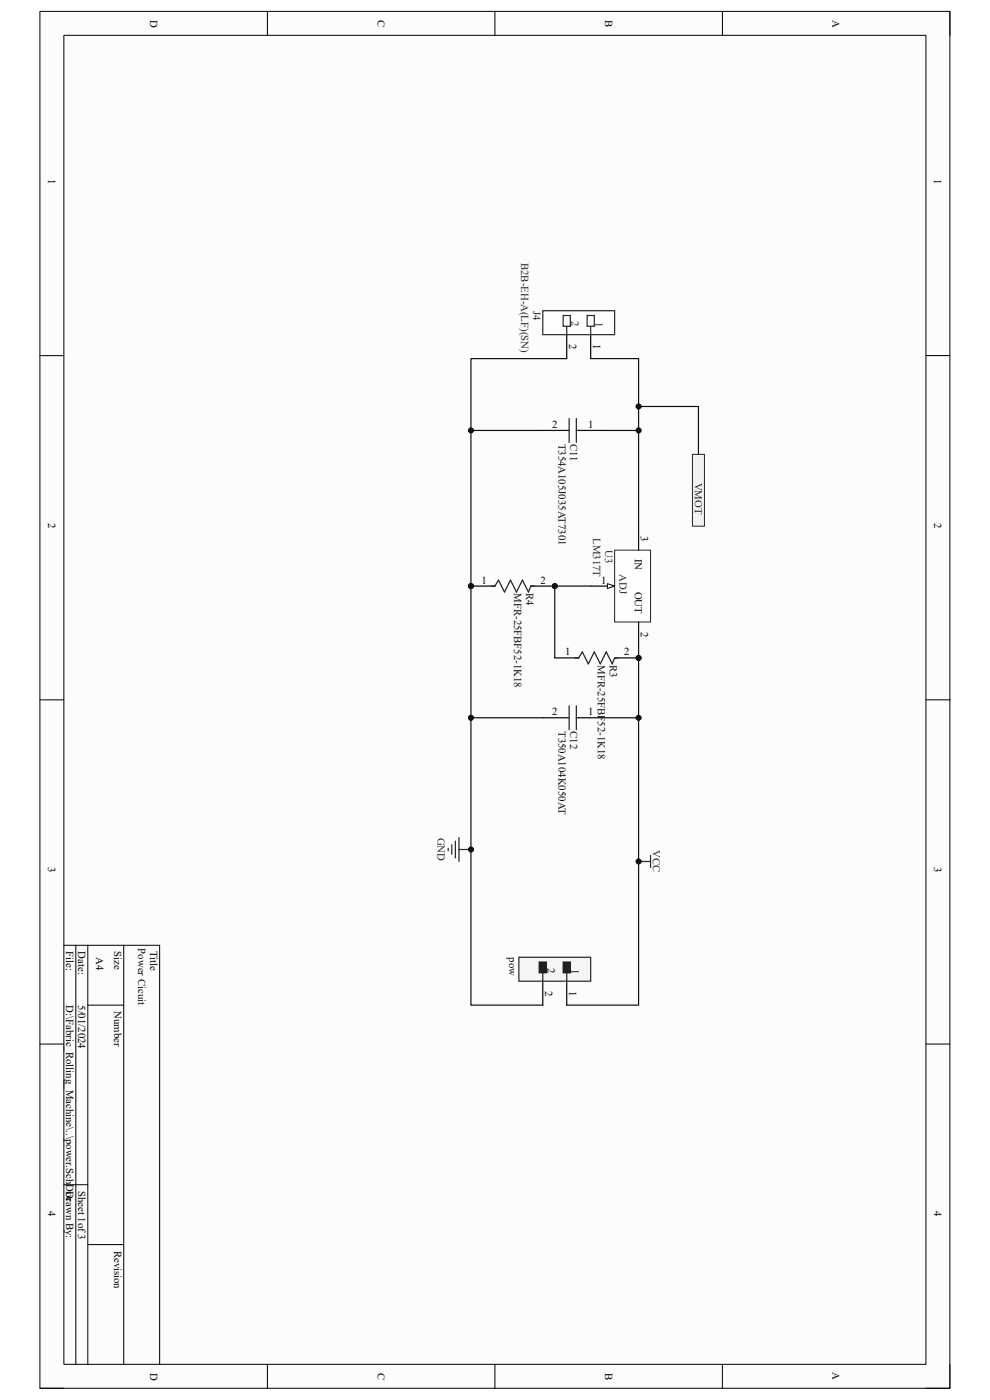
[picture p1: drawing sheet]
<svg xmlns="http://www.w3.org/2000/svg" width="210mm" height="297mm" viewBox="0 0 210 297" stroke-linecap="round" stroke-linejoin="round" font-family="sans-serif">
<path d="M8.5 2.4h193v292.1h-193z" fill-rule="evenodd" fill="#fcfcfc"/>
<path d="M8.5 2.4h193v292.1h-193z" fill="none" stroke="#000" stroke-width=".21"/>
<path d="M13.5 7.5h182.9v281.9h-182.9z" fill-rule="evenodd" fill="#fcfcfc"/>
<g fill="none" stroke="#000" stroke-width=".21">
<path d="M13.5 7.5h182.9v281.9h-182.9zM56.7 2.4v5.1M105 2.4v5.1M153.3 2.4v5.1M201.5 2.4v5.1M8.5 75.4h5M196.4 75.4h5.1M8.5 148.5h5M196.4 148.5h5.1M13.5 200.5h20.4v88.9M16.1 200.5v88.9M18.6 200.5v88.9"/>
<path d="M18.6 213.2h7.6M26.2 200.5v88.9M8.5 221.5h5M196.4 221.5h5.1M13.5 251.3h5.1M18.6 264h7.6M8.5 294.5h5M56.7 289.4v5.1M105 289.4v5.1M153.2 289.4v5.1M201.5 289.4v5.1h-5.1"/>
</g>
<path d="M115.1 65.9h15.3v5.1h-15.3z" fill-rule="evenodd" fill="#fefefe"/>
<path d="M115.1 65.9h15.3v5.1h-15.3z" fill="none" stroke="#262626" stroke-width=".25"/>
<path d="M124.5 66.9h1.6v2.3h-1.6z" fill-rule="evenodd" fill="#fefefe"/>
<path d="M124.5 66.9h1.6v2.3h-1.6zM125.3 69.2v1.8" fill="none" stroke="#262626" stroke-width=".25"/>
<path d="M119.5 66.9h1.5v2.3h-1.5z" fill-rule="evenodd" fill="#fefefe"/>
<path d="M119.5 66.9h1.5v2.3h-1.5zM120.2 69.2v1.8M95.1 180v.5M95.8 179.2v2M96.6 178.4v3.6M97.4 177.7v5.1M97.4 180.2h2.5" fill="none" stroke="#262626" stroke-width=".25"/>
<path d="M120.2 71v5.1M125.3 71v5.1" fill="none" stroke="#000" stroke-width=".25"/>
<circle cx="99.9" cy="180.2" r=".51" fill="#0e0e0e"/>
<circle cx="99.9" cy="180.2" r=".51" fill="none" stroke="#0e0e0e" stroke-width=".21"/>
<path d="M115.1 91.3h5.1M122.8 91.3h5" fill="none" stroke="#000" stroke-width=".25"/>
<path d="M120.2 91.3h.5M120.7 88.8v5.1M122.3 88.8v5.1M122.3 91.3h.5" fill="none" stroke="#1c1c1c" stroke-width=".25"/>
<path d="M130.4 116.7h7.6v15.3h-7.6z" fill-rule="evenodd" fill="#fefefe"/>
<path d="M130.4 116.7h7.6v15.3h-7.6z" fill="none" stroke="#262626" stroke-width=".21"/>
<path d="M135.5 111.6v5.1M125.3 124.3h5.1M135.5 132v5" fill="none" stroke="#000" stroke-width=".25"/>
<path d="M128.9 123.8l1.5 .5-1.5 .5z" fill="#fbfbfb"/>
<path d="M128.9 123.8l1.5 .5-1.5 .5z" fill="none" stroke="#000" stroke-width=".21"/>
<path d="M115.1 152.3h5.1M122.8 152.3h5" fill="none" stroke="#000" stroke-width=".25"/>
<path d="M120.2 152.3h.5M120.7 149.7v5.1M122.3 149.7v5.1M122.3 152.3h.5" fill="none" stroke="#1c1c1c" stroke-width=".25"/>
<path d="M135.5 182.8h2.5M138 181.5v2.5" fill="none" stroke="#262626" stroke-width=".25"/>
<circle cx="135.5" cy="182.8" r=".51" fill="#0e0e0e"/>
<circle cx="135.5" cy="182.8" r=".51" fill="none" stroke="#0e0e0e" stroke-width=".21"/>
<path d="M146.9 96.4h2.5v15.2h-2.5z" fill-rule="evenodd" fill="#f0f0f0"/>
<path d="M146.9 96.4h2.5v15.2h-2.5z" fill="none" stroke="#262626" stroke-width=".21"/>
<circle cx="135.5" cy="139.6" r=".51" fill="#0e0e0e"/>
<circle cx="135.5" cy="139.6" r=".51" fill="none" stroke="#0e0e0e" stroke-width=".21"/>
<path d="M117.7 139.6h5.1M130.4 139.6h5.1" fill="none" stroke="#000" stroke-width=".25"/>
<circle cx="135.5" cy="139.6" r=".51" fill="#0e0e0e"/>
<circle cx="135.5" cy="139.6" r=".51" fill="none" stroke="#0e0e0e" stroke-width=".21"/>
<path d="M122 139.6h.8l.7-1.3 1.3 2.5 1.3-2.5 1.2 2.5 1.3-2.5 1.3 2.5 .5-1.2h.7" fill="none" stroke="#1c1c1c" stroke-width=".25"/>
<circle cx="99.9" cy="124.3" r=".51" fill="#0e0e0e"/>
<circle cx="99.9" cy="124.3" r=".51" fill="none" stroke="#0e0e0e" stroke-width=".21"/>
<circle cx="117.7" cy="124.3" r=".51" fill="#0e0e0e"/>
<circle cx="117.7" cy="124.3" r=".51" fill="none" stroke="#0e0e0e" stroke-width=".21"/>
<path d="M99.9 124.3h5.1" fill="none" stroke="#000" stroke-width=".25"/>
<circle cx="99.9" cy="124.3" r=".51" fill="#0e0e0e"/>
<circle cx="99.9" cy="124.3" r=".51" fill="none" stroke="#0e0e0e" stroke-width=".21"/>
<path d="M112.6 124.3h5.1" fill="none" stroke="#000" stroke-width=".25"/>
<circle cx="117.7" cy="124.3" r=".51" fill="#0e0e0e"/>
<circle cx="117.7" cy="124.3" r=".51" fill="none" stroke="#0e0e0e" stroke-width=".21"/>
<path d="M104.2 124.3h.8l.7-1.2 1.3 2.5 1.3-2.5 1.3 2.5 1.2-2.5 1.3 2.5 .5-1.3h.8" fill="none" stroke="#1c1c1c" stroke-width=".25"/>
<path d="M110.1 203.1h15.2v5.1h-15.2z" fill-rule="evenodd" fill="#f5f5f5"/>
<path d="M110.1 203.1h15.2v5.1h-15.2z" fill="none" stroke="#262626" stroke-width=".25"/>
<path d="M119.5 204.1h1.5v2.3h-1.5z" fill-rule="evenodd" fill="#1c1c1c"/>
<path d="M119.5 204.1h1.5v2.3h-1.5zM120.2 206.4v1.8" fill="none" stroke="#1c1c1c" stroke-width=".25"/>
<path d="M114.4 204.1h1.5v2.3h-1.5z" fill-rule="evenodd" fill="#1c1c1c"/>
<path d="M114.4 204.1h1.5v2.3h-1.5zM115.1 206.4v1.8" fill="none" stroke="#1c1c1c" stroke-width=".25"/>
<path d="M115.1 208.2v5M120.2 208.2v5" fill="none" stroke="#000" stroke-width=".25"/>
<path d="M99.9 91.3h15.2" fill="none" stroke="#0e0e0e" stroke-width=".25"/>
<circle cx="99.9" cy="91.3" r=".51" fill="#0e0e0e"/>
<circle cx="99.9" cy="91.3" r=".51" fill="none" stroke="#0e0e0e" stroke-width=".21"/>
<path d="M135.5 91.3v20.3" fill="none" stroke="#0e0e0e" stroke-width=".25"/>
<circle cx="135.5" cy="91.3" r=".51" fill="#0e0e0e"/>
<circle cx="135.5" cy="91.3" r=".51" fill="none" stroke="#0e0e0e" stroke-width=".21"/>
<path d="M99.9 152.3h15.2" fill="none" stroke="#0e0e0e" stroke-width=".25"/>
<circle cx="99.9" cy="152.3" r=".51" fill="#0e0e0e"/>
<circle cx="99.9" cy="152.3" r=".51" fill="none" stroke="#0e0e0e" stroke-width=".21"/>
<path d="M135.5 137v15.3h-7.7" fill="none" stroke="#0e0e0e" stroke-width=".25"/>
<circle cx="135.5" cy="139.6" r=".51" fill="#0e0e0e"/>
<circle cx="135.5" cy="139.6" r=".51" fill="none" stroke="#0e0e0e" stroke-width=".21"/>
<circle cx="135.5" cy="152.3" r=".51" fill="#0e0e0e"/>
<circle cx="135.5" cy="152.3" r=".51" fill="none" stroke="#0e0e0e" stroke-width=".21"/>
<path d="M135.5 86.2h12.7v10.2" fill="none" stroke="#0e0e0e" stroke-width=".25"/>
<circle cx="135.5" cy="86.2" r=".51" fill="#0e0e0e"/>
<circle cx="135.5" cy="86.2" r=".51" fill="none" stroke="#0e0e0e" stroke-width=".21"/>
<path d="M125.3 124.3h-7.6v15.3" fill="none" stroke="#0e0e0e" stroke-width=".25"/>
<circle cx="117.7" cy="124.3" r=".51" fill="#0e0e0e"/>
<circle cx="117.7" cy="124.3" r=".51" fill="none" stroke="#0e0e0e" stroke-width=".21"/>
<path d="M125.3 76.1h10.2v15.2h-7.7" fill="none" stroke="#0e0e0e" stroke-width=".25"/>
<circle cx="135.5" cy="86.2" r=".51" fill="#0e0e0e"/>
<circle cx="135.5" cy="86.2" r=".51" fill="none" stroke="#0e0e0e" stroke-width=".21"/>
<circle cx="135.5" cy="91.3" r=".51" fill="#0e0e0e"/>
<circle cx="135.5" cy="91.3" r=".51" fill="none" stroke="#0e0e0e" stroke-width=".21"/>
<path d="M135.5 152.3v60.9h-15.3" fill="none" stroke="#0e0e0e" stroke-width=".25"/>
<circle cx="135.5" cy="152.3" r=".51" fill="#0e0e0e"/>
<circle cx="135.5" cy="152.3" r=".51" fill="none" stroke="#0e0e0e" stroke-width=".21"/>
<circle cx="135.5" cy="182.8" r=".51" fill="#0e0e0e"/>
<circle cx="135.5" cy="182.8" r=".51" fill="none" stroke="#0e0e0e" stroke-width=".21"/>
<path d="M120.2 76.1h-20.3v137.1h15.2" fill="none" stroke="#0e0e0e" stroke-width=".25"/>
<circle cx="99.9" cy="91.3" r=".51" fill="#0e0e0e"/>
<circle cx="99.9" cy="91.3" r=".51" fill="none" stroke="#0e0e0e" stroke-width=".21"/>
<circle cx="99.9" cy="124.3" r=".51" fill="#0e0e0e"/>
<circle cx="99.9" cy="124.3" r=".51" fill="none" stroke="#0e0e0e" stroke-width=".21"/>
<circle cx="99.9" cy="152.3" r=".51" fill="#0e0e0e"/>
<circle cx="99.9" cy="152.3" r=".51" fill="none" stroke="#0e0e0e" stroke-width=".21"/>
<circle cx="99.9" cy="180.2" r=".51" fill="#0e0e0e"/>
<circle cx="99.9" cy="180.2" r=".51" fill="none" stroke="#0e0e0e" stroke-width=".21"/>
<g font-size="2.3">
<text x="31.8" y="4.1" transform="rotate(90 31.8 4.1)">D</text>
<text x="80.1" y="4.2" transform="rotate(90 80.1 4.2)">C</text>
<text x="128.4" y="4.2" transform="rotate(90 128.4 4.2)">B</text>
<text x="176.6" y="4.1" transform="rotate(90 176.6 4.1)">A</text>
<text x="10.2" y="38.1" transform="rotate(90 10.2 38.1)">1</text>
<text x="198.2" y="38.1" transform="rotate(90 198.2 38.1)">1</text>
<text x="120.7" y="73" transform="rotate(90 120.7 73)">2</text>
<text x="125.8" y="73" transform="rotate(90 125.8 73)">1</text>
<text x="117.1" y="90.8">2</text>
<text x="124.8" y="90.8">1</text>
<text x="10.2" y="110.9" transform="rotate(90 10.2 110.9)">2</text>
<text x="136" y="113.7" transform="rotate(90 136 113.7)">3</text>
<text x="198.2" y="110.9" transform="rotate(90 198.2 110.9)">2</text>
<text x="134.7" y="118.5" transform="rotate(90 134.7 118.5)">IN</text>
<text x="102.1" y="123.8">1</text>
<text x="114.6" y="123.8">2</text>
<text x="127.5" y="123.8">1</text>
<text x="134.7" y="125.5" transform="rotate(90 134.7 125.5)">OUT</text>
<text x="136" y="134" transform="rotate(90 136 134)">2</text>
<text x="119.9" y="139.1">1</text>
<text x="132.4" y="139.1">2</text>
<text x="117.1" y="151.8">2</text>
<text x="124.8" y="151.8">1</text>
<text x="10.2" y="184" transform="rotate(90 10.2 184)">3</text>
<text x="198.2" y="184" transform="rotate(90 198.2 184)">3</text>
<text x="14.1" y="201.8" transform="rotate(90 14.1 201.8)">File:</text>
<text x="16.6" y="201.8" transform="rotate(90 16.6 201.8)">Date:</text>
<text x="20.4" y="203.1" transform="rotate(90 20.4 203.1)">A4</text>
<text x="24.2" y="201.8" transform="rotate(90 24.2 201.8)">Size</text>
<text x="31.8" y="201.8" transform="rotate(90 31.8 201.8)">Title</text>
<text x="14.1" y="213.2" transform="rotate(90 14.1 213.2)">D:\Fabric_Rolling_Machine\..\power.SchDoc</text>
<text x="16.6" y="213.2" transform="rotate(90 16.6 213.2)">5/01/2024</text>
<text x="24.2" y="214.5" transform="rotate(90 24.2 214.5)">Number</text>
<text x="115.7" y="210.2" transform="rotate(90 115.7 210.2)">2</text>
<text x="120.7" y="210.2" transform="rotate(90 120.7 210.2)">1</text>
<text x="10.2" y="256.9" transform="rotate(90 10.2 256.9)">4</text>
<text x="14.1" y="252.6" transform="rotate(90 14.1 252.6)">Drawn By:</text>
<text x="16.6" y="252.6" transform="rotate(90 16.6 252.6)">Sheet 1of3</text>
<text x="198.2" y="256.9" transform="rotate(90 198.2 256.9)">4</text>
<text x="24.2" y="265.3" transform="rotate(90 24.2 265.3)">Revision</text>
<text x="31.8" y="291.2" transform="rotate(90 31.8 291.2)">D</text>
<text x="80.1" y="291.3" transform="rotate(90 80.1 291.3)">C</text>
<text x="128.4" y="291.3" transform="rotate(90 128.4 291.3)">B</text>
<text x="176.6" y="291.2" transform="rotate(90 176.6 291.2)">A</text>
</g>
<g font-size="2.3" fill="#262626">
<text x="110.6" y="55.8" transform="rotate(90 110.6 55.8)">B2B-EH-A(LF)(SN)</text>
<text x="113.1" y="65.9" transform="rotate(90 113.1 65.9)">J4</text>
<text x="121.2" y="68.2" transform="rotate(90 121.2 68.2)">2</text>
<text x="126.3" y="68.4" transform="rotate(90 126.3 68.4)">1</text>
<text x="147.4" y="102.4" transform="rotate(90 147.4 102.4)">VMOT</text>
<text x="125.8" y="114.2" transform="rotate(90 125.8 114.2)">LM317T</text>
<text x="128.4" y="116.7" transform="rotate(90 128.4 116.7)">U3</text>
<text x="131.4" y="121.8" transform="rotate(90 131.4 121.8)">ADJ</text>
<text x="92.8" y="177.8" transform="rotate(90 92.8 177.8)">GND</text>
<text x="138.5" y="180.4" transform="rotate(90 138.5 180.4)">VCC</text>
</g>
<g font-size="2.3" fill="#0e0e0e">
<text x="118.4" y="94.1" transform="rotate(90 118.4 94.1)">T354A105J035AT7301</text>
<text x="121" y="94.1" transform="rotate(90 121 94.1)">C11</text>
<text x="109.1" y="125.9" transform="rotate(90 109.1 125.9)">MFR-25FBF52-1K18</text>
<text x="111.6" y="125.9" transform="rotate(90 111.6 125.9)">R4</text>
<text x="126.8" y="141.1" transform="rotate(90 126.8 141.1)">MFR-25FBF52-1K18</text>
<text x="129.4" y="141.1" transform="rotate(90 129.4 141.1)">R3</text>
<text x="118.4" y="155.1" transform="rotate(90 118.4 155.1)">T350A104K050AT</text>
<text x="121" y="155.1" transform="rotate(90 121 155.1)">C12</text>
<text x="29.3" y="201.2" transform="rotate(90 29.3 201.2)">Power Cicuit</text>
<text x="108" y="203.1" transform="rotate(90 108 203.1)">pow</text>
<text x="116.2" y="205.3" transform="rotate(90 116.2 205.3)">2</text>
<text x="121.2" y="205.5" transform="rotate(90 121.2 205.5)">1</text>
</g>
</svg>
